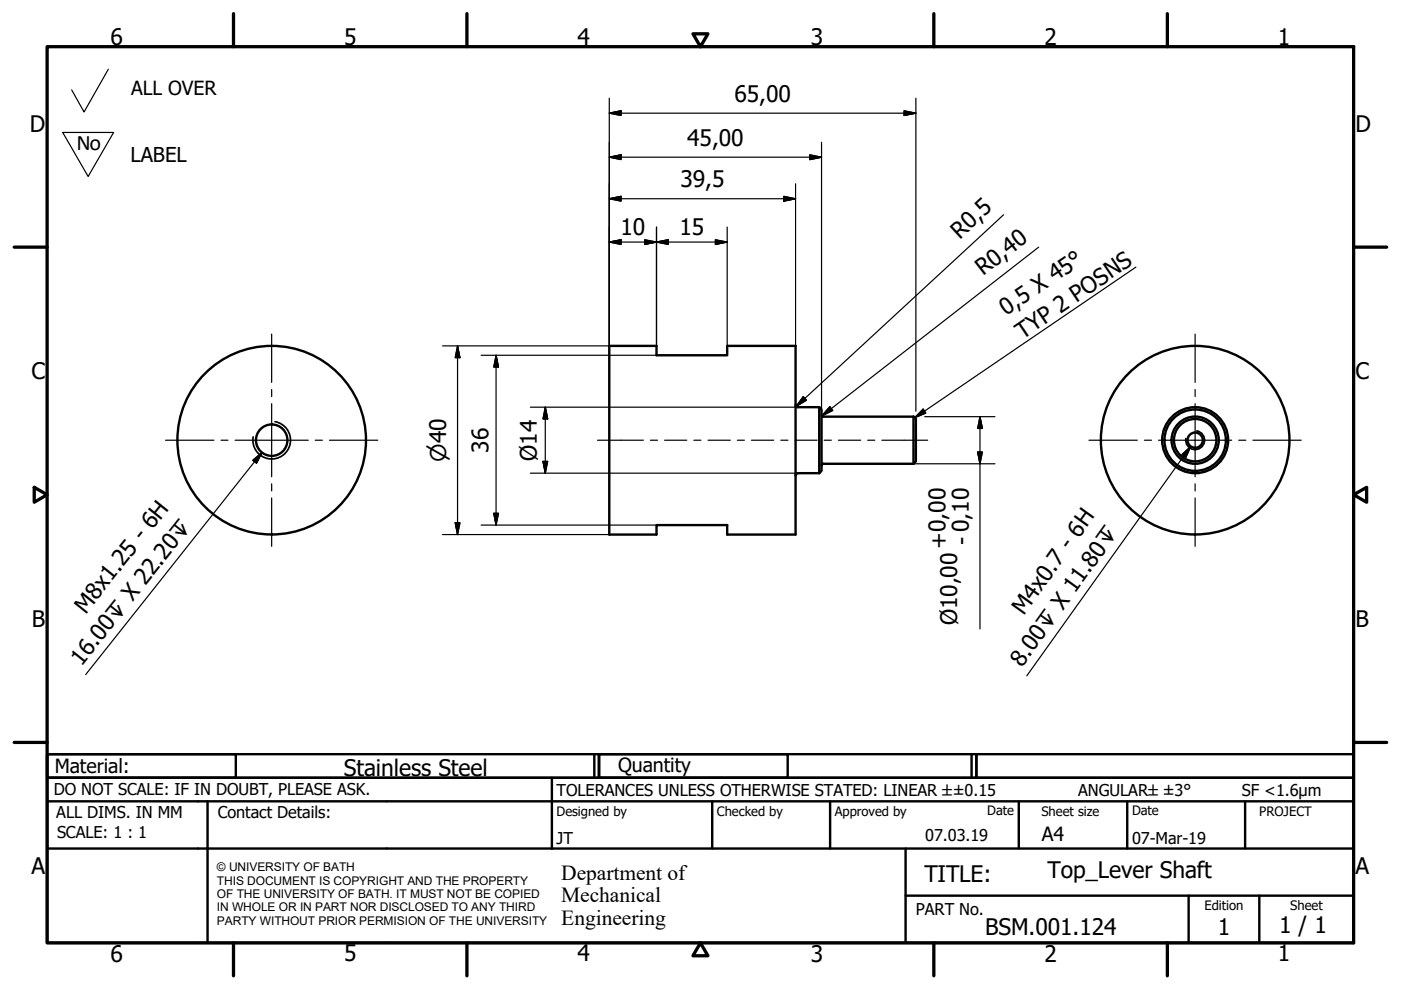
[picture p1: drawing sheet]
<svg xmlns="http://www.w3.org/2000/svg" width="297mm" height="210mm" viewBox="0 0 297 210" stroke-linecap="round" stroke-linejoin="round" font-family="sans-serif">
<!-- layer: Visible (ISO) -->
<g fill="none" stroke="#000" stroke-width=".51">
<path d="M129.2 73.3h10v2h15v-2h14.5v40h-14.5v-2h-15v2h-10zM168.7 85.8v.3l.5 .2h4.5M173.7 86.3l.5 .5v13l-.5 .5M173.7 86.3v14M174.2 87.9l.4 .4M174.6 88.3h19.1M193.7 88.3l.5 .5v9l-.5 .5M193.7 98.3h-19.1l-.4 .4M193.7 88.3v10M173.7 100.3h-4.5l-.3 .1-.2 .4"/>
<circle cx="57.6" cy="93.3" r="3.3"/>
<circle cx="57.6" cy="93.3" r="20"/>
<circle cx="253.4" cy="93.3" r="1.62"/>
<circle cx="253.4" cy="93.3" r="20"/>
<circle cx="253.4" cy="93.3" r="4.5"/>
<circle cx="253.4" cy="93.3" r="5"/>
<circle cx="253.4" cy="93.3" r="6.5"/>
<circle cx="253.4" cy="93.3" r="7"/>
</g>
<!-- layer: Visible Narrow (ISO) -->
<path d="M58.3 89.4a4 4 0 0 1 3.2 4.6 4 4 0 0 1-4.6 3.3 4 4 0 0 1-3.2-4.7M253.7 91.4a2 2 0 0 1 1.7 2.3 2 2 0 0 1-2.4 1.6 2 2 0 0 1-1.6-2.3" fill="none" stroke="#000" stroke-width=".36"/>
<!-- layer: Border (ISO) -->
<g fill="none" stroke="#000" stroke-width=".7">
<path d="M10 9.9h277v190h-277zM49.5 2.9v7M99 2.9v7M146.9 7.2h3.2l-1.6 2.7zM198 2.9v7M247.5 2.9v7M3 52.4h7M287 52.4h7M7.3 103.3l2.7 1.6-2.7 1.6zM287 104.9l2.8-1.6v3.2zM3 157.4h7M287 157.4h7"/>
<path d="M49.5 199.9v7M99 199.9v7M148.5 199.9l1.6 2.7h-3.2zM198 199.9v7M247.5 199.9v7"/>
</g>
<!-- layer: Title (ISO) -->
<g fill="none" stroke="#000" stroke-width=".51">
<path d="M10 159.9h40v5h-40zM10 159.9h117v5h-117zM126 159.9v5M127 159.9h40v5h-40zM127 159.9h80v5h-80zM206 159.9v5M207 159.9h80v5h-80zM10 169.9v-5h277v5M10 169.9h277v30h-277zM10 179.9h277M44 169.9v30M117 164.9v15"/>
<path d="M151 169.9v10M176 169.9v10M192 179.9v20M216 169.9v10M239 169.9v10M264 169.9v10M192 189.9h95M252 189.9v10M267 189.9v10"/>
</g>
<!-- layer: Sketch Geometry (ISO) -->
<path d="M23 14.7l-5.2 9-2.6-4.6M13.3 28.1h10.8l-5.4 9.3z" fill="none" stroke="#000" stroke-width=".25"/>
<!-- layer: Symbol (ISO) -->
<path d="M240.8 56.6l-46.9 32M53.6 97.6l1.9-1.7-1.1 2.3zM55.5 95.9l-37.3 47.1M195.7 86.8l.6 .8-2.4 1zM250.6 96.4l1.9-1.7-1.1 2.3zM252.5 94.7l-34.8 48.6" fill="none" stroke="#000" stroke-width=".25"/>
<path d="M55.5 95.9l-1.1 2.3zM53.6 97.6l1.9-1.7-1.1 2.3zM195.7 86.8l-1.8 1.8zM195.7 86.8l.6 .8-2.4 1zM252.5 94.7l-1.1 2.3zM250.6 96.4l1.9-1.7-1.1 2.3z" fill="#000" stroke="#000" stroke-width=".25"/>
<!-- layer: Center Mark (ISO) -->
<g fill="none" stroke="#000" stroke-width=".25">
<path d="M57.6 70.8v10.3M253.4 70.8v10.3M35.1 93.3h10.3M46.9 93.3h1.4M49.8 93.3h15.6M57.6 82.6v1.5M57.6 85.6v15.5M66.8 93.3h1.5M69.8 93.3h10.3M230.9 93.3h10.2M242.6 93.3h1.5M245.6 93.3h15.5"/>
<path d="M253.4 82.6v1.5M253.4 85.6v15.5M262.6 93.3h1.5M265.6 93.3h10.3M57.6 102.6v1.5M57.6 105.6v10.2M253.4 102.6v1.5M253.4 105.6v10.2"/>
</g>
<!-- layer: Centerline (ISO) -->
<g fill="none" stroke="#000" stroke-width=".25">
<path d="M126.7 93.3h9.7M137.9 93.3h1.5M140.9 93.3h4.7M147.1 93.3h1.5M150.1 93.3h4.7M156.3 93.3h1.5M159.3 93.3h4.7M165.5 93.3h1.5M168.6 93.3h4.6M174.8 93.3h1.5M177.8 93.3h4.7M184 93.3h1.5"/>
<path d="M187 93.3h9.7"/>
</g>
<!-- layer: Dimension (ISO) -->
<g fill="none" stroke="#000" stroke-width=".25">
<path d="M129.2 33.3l2.5-.5v1zM129.2 24l2.5-.5v1zM129.2 20.8v52.5h-35.4M129.2 33.3h45M129.2 24h65M168.7 39v34.3M171.7 32.8l2.5 .5-2.5 .5zM174.2 30.2v56.6M191.7 23.5l2.5 .5-2.5 .5zM194.2 20.8v66.4M129.2 51.3l2.5-.5v1zM129.2 42.1l2.5-.5v1z"/>
<path d="M129.2 51.3h25M129.2 42.1h39.5M136.7 50.8l2.5 .5-2.5 .5zM139.2 51.3l2.5-.5v1zM139.2 48.1v25.2M151.7 50.8l2.5 .5-2.5 .5zM154.2 48.1v25.2M166.2 41.6l2.5 .5-2.5 .5zM212.8 45.5l-44 40.7M220.2 52.4l-45.9 35.8M97 73.3l.5 2.5h-1zM97 73.3v40"/>
<path d="M102 75.3h37.2M105.2 75.3l.5 2.5h-1zM105.2 75.3v36M112.4 86.3h56.7M115.1 97.8h1l-.5 2.5zM115.6 86.3l.5 2.5h-1zM115.6 86.3v14M170.3 84.1l.7 .8-2.2 1.3zM175.9 86.2l.7 .8-2.3 1.2zM193.7 98.3h17.2M193.7 88.3h.2M194.2 88.8h.1"/>
<path d="M196.1 88.3h14.8M207.3 95.8h1l-.5 2.5zM207.8 88.3l.5 2.5h-1zM207.8 88.3v45M93.8 113.3h35.4M96.5 110.8h1l-.5 2.5zM102 111.3h37.2M104.7 108.8h1l-.5 2.5zM112.4 100.3h56.8"/>
</g>
<g fill="#000" stroke="#000" stroke-width=".25">
<path d="M129.2 33.3l2.5-.5zM129.2 33.3l2.5-.5v1zM129.2 24l2.5-.5zM129.2 24l2.5-.5v1zM171.7 33.8l2.5-.5zM171.7 32.8l2.5 .5-2.5 .5zM191.7 24.5l2.5-.5zM191.7 23.5l2.5 .5-2.5 .5zM129.2 51.3l2.5-.5zM129.2 51.3l2.5-.5v1zM129.2 42.1l2.5-.5zM129.2 42.1l2.5-.5v1z"/>
<path d="M136.7 51.8l2.5-.5zM136.7 50.8l2.5 .5-2.5 .5zM139.2 51.3l2.5-.5zM139.2 51.3l2.5-.5v1zM151.7 51.8l2.5-.5zM151.7 50.8l2.5 .5-2.5 .5zM166.2 42.6l2.5-.5zM166.2 41.6l2.5 .5-2.5 .5zM97 73.3l.5 2.5zM97 73.3l.5 2.5h-1zM105.2 75.3l.5 2.5zM105.2 75.3l.5 2.5h-1z"/>
<path d="M115.1 97.8l.5 2.5zM115.1 97.8h1l-.5 2.5zM115.6 86.3l.5 2.5zM115.6 86.3l.5 2.5h-1zM170.3 84.1l-1.5 2.1zM170.3 84.1l.7 .8-2.2 1.3zM175.9 86.2l-1.6 2zM175.9 86.2l.7 .8-2.3 1.2zM207.3 95.8l.5 2.5zM207.3 95.8h1l-.5 2.5zM207.8 88.3l.5 2.5zM207.8 88.3l.5 2.5h-1z"/>
<path d="M96.5 110.8l.5 2.5zM96.5 110.8h1l-.5 2.5zM104.7 108.8l.5 2.5zM104.7 108.8h1l-.5 2.5z"/>
</g>
<g font-size="4.8">
<text x="23.4" y="9.5">6</text>
<text x="72.9" y="9.5">5</text>
<text x="122.4" y="9.5">4</text>
<text x="171.9" y="9.5">3</text>
<text x="221.4" y="9.5">2</text>
<text x="270.9" y="9.5">1</text>
<text x="155.7" y="21.6">65,00</text>
<text x="6.3" y="27.9">D</text>
<text x="287.4" y="27.9">D</text>
<text x="145.7" y="30.9">45,00</text>
<text x="144.3" y="39.7">39,5</text>
<text x="131.6" y="49.7">10</text>
<text x="144.1" y="49.7">15</text>
<text x="203.5" y="50.9" transform="rotate(-43 203.5 50.9)">R0,5</text>
<text x="208.4" y="58.5" transform="rotate(-38 208.4 58.5)">R0,40</text>
<text x="213.4" y="66.9" transform="rotate(-34 213.4 66.9)">0,5 X 45°</text>
<text x="216.8" y="72" transform="rotate(-34 216.8 72)">TYP 2 POSNS</text>
<text x="6.7" y="80.4">C</text>
<text x="287.4" y="80.4">C</text>
<text x="103.6" y="96" transform="rotate(-90 103.6 96)">36</text>
<text x="113.8" y="97.7" transform="rotate(-90 113.8 97.7)">Ø14</text>
<text x="200.7" y="116.3" transform="rotate(-90 200.7 116.3)">+0,00</text>
<text x="205.6" y="115.5" transform="rotate(-90 205.6 115.5)">- 0,10</text>
<text x="18.2" y="130.3" transform="rotate(-52 18.2 130.3)">M8x1.25 - 6H</text>
<text x="217.1" y="130.6" transform="rotate(-54 217.1 130.6)">M4x0.7 - 6H</text>
<text x="6.8" y="132.9">B</text>
<text x="203" y="132.6" transform="rotate(-90 203 132.6)">Ø10,00</text>
<text x="287.4" y="132.9">B</text>
<text x="17.3" y="141.3" transform="rotate(-52 17.3 141.3)">16.00↧ X 22.20↧</text>
<text x="216.7" y="141.7" transform="rotate(-54 216.7 141.7)">8.00↧ X 11.80↧</text>
<text x="72.9" y="164.6">Stainless Steel</text>
<text x="6.7" y="185.4">A</text>
<text x="287.4" y="185.4">A</text>
<text x="196" y="187">TITLE:</text>
<text x="222.1" y="186.3">Top_Lever Shaft</text>
<text x="271.2" y="197.9">1 / 1</text>
<text x="23.4" y="203.9">6</text>
<text x="72.9" y="203.8">5</text>
<text x="122.4" y="203.8">4</text>
<text x="171.9" y="203.9">3</text>
<text x="208.9" y="198.2">BSM.001.124</text>
<text x="221.4" y="203.9">2</text>
<text x="258.2" y="198.2">1</text>
<text x="270.9" y="203.8">1</text>
</g>
<text font-size="4.7" x="16.2" y="31.8">No</text>
<g font-size="4.6">
<text x="94.6" y="97.9" transform="rotate(-90 94.6 97.9)">⌀40</text>
<text x="119" y="186.5">Department of</text>
<text x="119" y="191.3">Mechanical</text>
<text x="119" y="196">Engineering</text>
</g>
<text font-size="4.3" x="27.7" y="34.3">LABEL</text>
<g font-size="4.1">
<text x="27.8" y="20.1">ALL OVER</text>
<text x="11.6" y="163.9">Material:</text>
<text x="131" y="163.7">Quantity</text>
<text x="220.9" y="178.4">A4</text>
</g>
<g font-size="3.5">
<text x="11.4" y="168.5">DO NOT SCALE: IF IN DOUBT, PLEASE ASK.</text>
<text x="11.9" y="173.5">ALL DIMS. IN MM</text>
<text x="46.2" y="173.5">Contact Details:</text>
<text x="118" y="168.8">TOLERANCES UNLESS OTHERWISE STATED: LINEAR ±±0.15</text>
<text x="228.6" y="168.8">ANGULAR±±3°</text>
<text x="263.3" y="168.8">SF &lt;1.6µm</text>
<text x="12.1" y="177.6">SCALE: 1 : 1</text>
<text x="118" y="178.9">JT</text>
<text x="196.2" y="178.3">07.03.19</text>
<text x="240" y="178.9">07-Mar-19</text>
<text x="194.2" y="194.1">PART No.</text>
</g>
<g font-size="2.8">
<text x="118" y="173">Designed by</text>
<text x="152" y="173">Checked by</text>
<text x="177" y="173">Approved by</text>
<text x="209.3" y="172.9">Date</text>
<text x="220.8" y="173">Sheet size</text>
<text x="240" y="172.9">Date</text>
<text x="267" y="172.9">PROJECT</text>
<text x="255.4" y="193">Edition</text>
<text x="273.6" y="193">Sheet</text>
</g>
<g font-size="2.5">
<text x="46" y="184.7">© UNIVERSITY OF BATH</text>
<text x="46" y="187.6">THIS DOCUMENT IS COPYRIGHT AND THE PROPERTY</text>
<text x="46" y="190.4">OF THE UNIVERSITY OF BATH. IT MUST NOT BE COPIED</text>
<text x="46" y="193.2">IN WHOLE OR IN PART NOR DISCLOSED TO ANY THIRD</text>
<text x="46" y="196.1">PARTY WITHOUT PRIOR PERMISION OF THE UNIVERSITY</text>
</g>
</svg>
